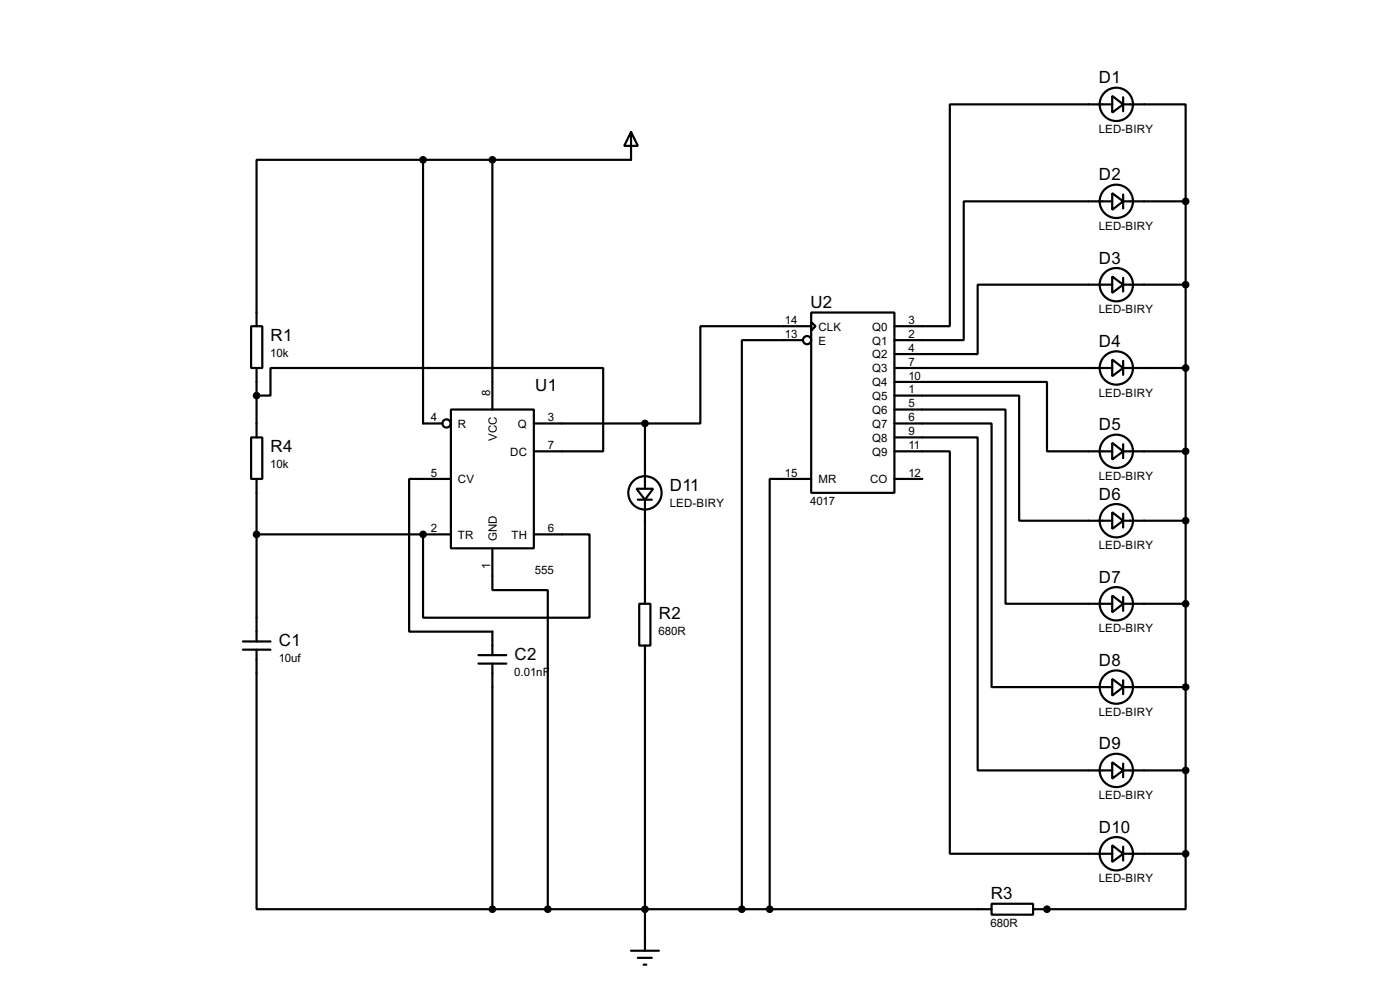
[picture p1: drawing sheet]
<svg xmlns="http://www.w3.org/2000/svg" width="256mm" height="180mm" viewBox="0 0 256 180" stroke-linecap="round" stroke-linejoin="round" font-family="sans-serif">
<g fill="none" stroke="#000" stroke-width=".4">
<path d="M203.8 17.6l2 1.5-2 1.5zM203.8 19.1h-29.8v40.6h-10.1M205.8 19.1h11.4v17.8M205.8 17.8v2.6M77.5 29.3h-30.5v30.4M77.5 29.3v48.2h3.6M90.2 29.3v45.7M115.6 24.2l1.3 2.5h-2.5zM115.6 24.2v5.1h-38.1M203.8 35.4l2 1.5-2 1.5zM203.8 36.9h-27.2v25.4h-12.7M205.8 36.9h11.4"/>
<path d="M205.8 35.6v2.6M217.2 36.9v119.4M46 59.7h2.1v7.7h-2.1zM148.6 57.2h15.3v33h-15.3zM148.6 59l.8 .7-.8 .8zM148.6 59.7h-20.3v17.8h-10.1M203.8 50.6l2 1.5-2 1.5zM203.8 52.1h-24.7v12.7h-15.2M205.8 52.1h11.4M205.8 50.9v2.5M47 72.4h2.6v-5h60.9v15.2h-12.7M47 67.4v12.7"/>
<path d="M82.6 75h15.2v25.4h-15.2zM97.8 77.5h20.4M118.2 77.5v12M147.1 62.3h-11.2v104.1M163.9 69.9h27.9v12.7h12M163.9 72.4h22.8v22.9h17.1M163.9 75h20.3v35.5h19.6M163.9 77.5h17.8v48.3h22.1M163.9 67.4h39.9M203.8 65.8l2 1.6-2 1.5zM205.8 67.4h11.4M205.8 66.1v2.5"/>
<path d="M46 80.1h2.1v7.6h-2.1zM47 87.7v29.7M47 97.8h35.6M77.5 97.8v15.3h30.5v-15.3h-10.2M82.6 87.7h-7.6v27.9h15.2v4.3M116.6 89.5h3.1l-1.5 2zM116.9 91.5h2.5M118.2 91.5v19M148.6 87.7h-7.6v78.7M163.9 80.1h15.2v60.9h24.7M163.9 82.6h10.1v73.7h29.8M163.9 87.7h5.1"/>
<path d="M203.8 81.1l2 1.5-2 1.5zM203.8 93.8l2 1.5-2 1.5zM205.8 82.6h11.4M205.8 95.3h11.4M205.8 81.3v2.6M205.8 94v2.6M44.5 118.9h5.1M44.5 117.4h5.1M47 118.9v47.5h43.2M87.7 119.9h5.1M90.2 100.4v7.6h10.2v58.4M117.1 110.5h2.1v7.7h-2.1z"/>
<path d="M118.2 118.2v55.8M203.8 109l2 1.5-2 1.6zM205.8 110.5h11.4M205.8 109.3v2.5M87.7 121.5h5.1M90.2 121.5v44.9M203.8 124.3l2 1.5-2 1.5zM203.8 139.5l2 1.5-2 1.5zM205.8 125.8h11.4M205.8 124.5v2.6M205.8 139.8v2.5M203.8 154.7l2 1.6-2 1.5z"/>
<path d="M205.8 141h11.4M205.8 156.3h11.4M205.8 155v2.5M217.2 156.3v10.1h-27.9M90.2 166.4h91.5M115.6 174h5.1M116.9 175.3h2.5M117.9 176.6h.5M181.7 165.4h7.6v2h-7.6z"/>
<circle cx="204.5" cy="19.1" r="3.1"/>
<circle cx="204.5" cy="36.9" r="3.1"/>
<circle cx="204.5" cy="52.1" r="3.1"/>
<circle cx="81.8" cy="77.5" r=".75"/>
<circle cx="147.8" cy="62.3" r=".75"/>
<circle cx="204.5" cy="67.4" r="3.1"/>
<circle cx="118.1" cy="90.2" r="3.1"/>
<circle cx="204.5" cy="95.3" r="3.1"/>
<circle cx="204.5" cy="82.6" r="3.1"/>
<circle cx="204.5" cy="110.5" r="3.1"/>
<circle cx="204.5" cy="125.8" r="3.1"/>
<circle cx="204.5" cy="156.3" r="3.1"/>
<circle cx="204.5" cy="141" r="3.1"/>
</g>
<g fill="#000">
<circle cx="77.5" cy="97.8" r=".2"/>
<circle cx="191.8" cy="166.4" r=".2"/>
</g>
<g fill="#000" stroke="#000" stroke-width=".4">
<circle cx="77.5" cy="29.3" r=".5"/>
<circle cx="90.2" cy="29.3" r=".5"/>
<circle cx="217.2" cy="36.9" r=".5"/>
<circle cx="217.2" cy="52.1" r=".5"/>
<circle cx="47" cy="72.4" r=".5"/>
<circle cx="118.1" cy="77.5" r=".5"/>
<circle cx="217.2" cy="67.4" r=".5"/>
<circle cx="47" cy="97.8" r=".5"/>
<circle cx="77.5" cy="97.8" r=".5"/>
<circle cx="217.2" cy="95.3" r=".5"/>
<circle cx="217.2" cy="82.6" r=".5"/>
<circle cx="217.2" cy="110.5" r=".5"/>
<circle cx="217.2" cy="125.8" r=".5"/>
<circle cx="217.2" cy="156.3" r=".5"/>
<circle cx="217.2" cy="141" r=".5"/>
<circle cx="90.2" cy="166.4" r=".5"/>
<circle cx="100.3" cy="166.4" r=".5"/>
<circle cx="118.1" cy="166.4" r=".5"/>
<circle cx="135.9" cy="166.4" r=".5"/>
<circle cx="141" cy="166.4" r=".5"/>
<circle cx="191.8" cy="166.4" r=".5"/>
</g>
<g font-size="3.5">
<text x="201.3" y="15.2">D1</text>
<text x="201.3" y="33">D2</text>
<text x="201.3" y="48.3">D3</text>
<text x="148.5" y="56.4">U2</text>
<text x="49.6" y="62.4">R1</text>
<text x="201.3" y="63.5">D4</text>
<text x="98.1" y="71.6">U1</text>
<text x="49.6" y="82.8">R4</text>
<text x="201.3" y="78.8">D5</text>
<text x="122.7" y="89.9">D11</text>
<text x="201.3" y="91.5">D6</text>
<text x="201.3" y="106.7">D7</text>
<text x="120.7" y="113.2">R2</text>
<text x="51.1" y="118.3">C1</text>
<text x="94.3" y="120.9">C2</text>
<text x="201.3" y="121.9">D8</text>
<text x="201.3" y="137.2">D9</text>
<text x="201.3" y="152.4">D10</text>
<text x="181.5" y="164.6">R3</text>
</g>
<g font-size="2.4">
<text x="201.3" y="24.3">LED-BIRY</text>
<text x="201.3" y="42.1">LED-BIRY</text>
<text x="143.8" y="59.3">14</text>
<text x="166.4" y="59.3">3</text>
<text x="201.3" y="57.4">LED-BIRY</text>
<text x="49.5" y="65.4">10k</text>
<text x="143.8" y="61.9">13</text>
<text x="149.9" y="60.5">CLK</text>
<text x="149.9" y="63.1">E</text>
<text x="159.8" y="60.5">Q0</text>
<text x="159.8" y="63.1">Q1</text>
<text x="159.8" y="65.6">Q2</text>
<text x="166.4" y="61.9">2</text>
<text x="166.4" y="64.4">4</text>
<text x="159.8" y="68.1">Q3</text>
<text x="159.8" y="70.7">Q4</text>
<text x="166.4" y="67">7</text>
<text x="166.4" y="69.5">10</text>
<text x="166.4" y="72">1</text>
<text x="78.9" y="77.1">4</text>
<text x="89.8" y="72.4" transform="rotate(-90 89.8 72.4)">8</text>
<text x="100.4" y="77.1">3</text>
<text x="159.8" y="73.2">Q5</text>
<text x="159.8" y="75.8">Q6</text>
<text x="166.4" y="74.6">5</text>
<text x="166.4" y="77.1">6</text>
<text x="201.3" y="72.6">LED-BIRY</text>
<text x="83.9" y="78.3">R</text>
<text x="91" y="80.8" transform="rotate(-90 91 80.8)">VCC</text>
<text x="93.5" y="83.4">DC</text>
<text x="94.9" y="78.3">Q</text>
<text x="100.4" y="82.2">7</text>
<text x="159.8" y="78.3">Q7</text>
<text x="159.8" y="80.8">Q8</text>
<text x="159.8" y="83.4">Q9</text>
<text x="166.4" y="79.7">9</text>
<text x="166.4" y="82.2">11</text>
<text x="49.5" y="85.7">10k</text>
<text x="78.9" y="87.3">5</text>
<text x="83.9" y="88.5">CV</text>
<text x="143.8" y="87.3">15</text>
<text x="149.9" y="88.5">MR</text>
<text x="159.4" y="88.5">CO</text>
<text x="166.4" y="87.3">12</text>
<text x="201.3" y="87.8">LED-BIRY</text>
<text x="122.7" y="92.8">LED-BIRY</text>
<text x="148.4" y="92.4">4017</text>
<text x="78.9" y="97.4">2</text>
<text x="83.9" y="98.6">TR</text>
<text x="91" y="99.1" transform="rotate(-90 91 99.1)">GND</text>
<text x="93.7" y="98.6">TH</text>
<text x="100.4" y="97.4">6</text>
<text x="201.3" y="100.6">LED-BIRY</text>
<text x="89.8" y="104.1" transform="rotate(-90 89.8 104.1)">1</text>
<text x="98" y="105.1">555</text>
<text x="120.7" y="116.2">680R</text>
<text x="201.3" y="115.8">LED-BIRY</text>
<text x="51.1" y="121.2">10uf</text>
<text x="94.2" y="123.8">0.01nF</text>
<text x="201.3" y="131">LED-BIRY</text>
<text x="201.3" y="146.3">LED-BIRY</text>
<text x="201.3" y="161.5">LED-BIRY</text>
<text x="181.5" y="169.6">680R</text>
</g>
</svg>
